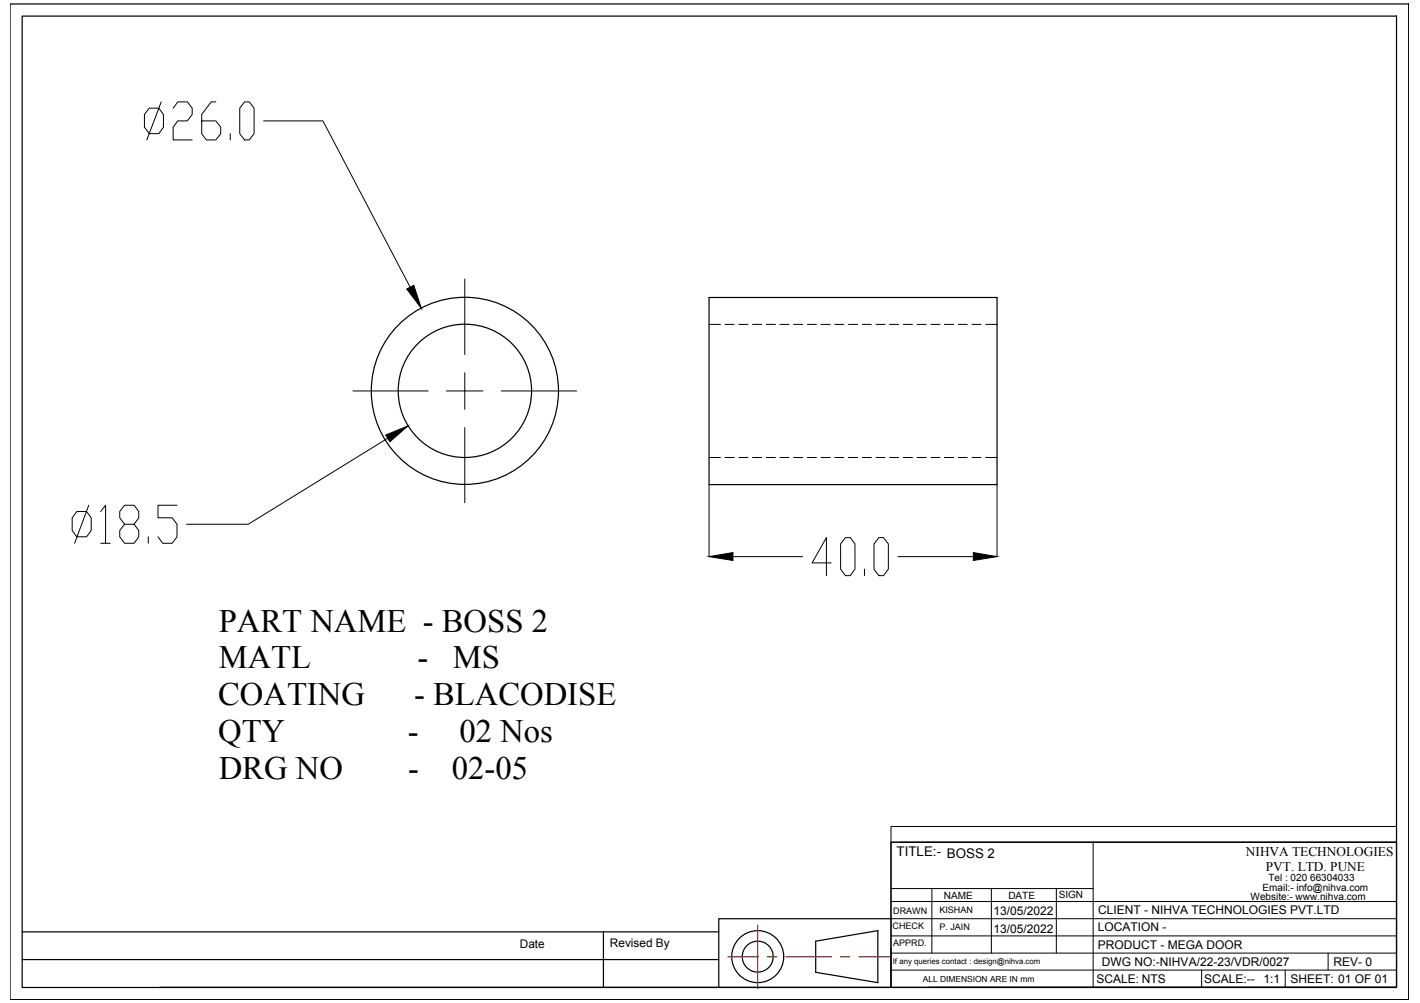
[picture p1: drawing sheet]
<svg xmlns="http://www.w3.org/2000/svg" width="297mm" height="210mm" viewBox="0 0 297 210" stroke-linecap="round" stroke-linejoin="round" font-family="sans-serif">
<!-- layer: 0 -->
<g fill="none" stroke="#000" stroke-width=".25">
<path d="M2.1 .8h292.6v208.4h-292.6zM4.6 3.4h287.5v203.3h-287.5zM148.3 62.3h60.3v39.1h-60.3zM186.4 176.3h105.7v30.3h-105.7zM4.6 195h145.8M126.2 195v11.7M170.6 197l13-2.2v10.8l-13-2.1zM186.4 192.3h-36v14.3h-117M4.6 200.8h145.8M150.4 206.6h36M194.3 206.6h97.8"/>
<circle cx="97.2" cy="81.8" r="19.6"/>
<circle cx="97.2" cy="81.8" r="14"/>
<circle cx="158.5" cy="200.2" r="5.4"/>
<circle cx="158.5" cy="200.2" r="3.2"/>
</g>
<g fill="none" stroke="#000" stroke-width=".21">
<path d="M31.2 22.6h2l1 1.3v2.7l-1 1.4h-2l-1-1.4v-2.7zM33.7 21.3l-3 8M36.2 22.6l1-1.3h2l1 1.3v1.3l-1 1.4h-2l-1 1.3v2.7h4M45.2 21.3h-1l-2 2.6v4.1l1 1.3h2l1-1.3v-1.4l-1-1.3h-3M48.2 28v1.3M51.2 21.3h.9l1.1 1.3v5.4l-1.1 1.3h-.9l-1-1.3v-5.4zM55.1 25.3h12.4l18.3 34.8M97.2 58.4v15.8M97.2 78v3.8h-3.8M148.3 67.9h2.4M151.7 67.9h1.9M154.5 67.9h1.9"/>
<path d="M157.4 67.9h1.9M160.3 67.9h1.9M163.1 67.9h1.9M166 67.9h1.9M168.9 67.9h1.9M171.7 67.9h2M174.6 67.9h1.9M177.5 67.9h1.9M180.4 67.9h1.9M183.2 67.9h2M186.1 67.9h1.9M189 67.9h1.9"/>
<path d="M191.8 67.9h1.9M194.7 67.9h1.9M197.6 67.9h1.9M200.4 67.9h1.9M203.3 67.9h1.9M206.2 67.9h2.4M73.8 81.8h15.8M81.1 91.7l-29.2 18h-12.9M97.2 89.5v15.7M101 81.8h-3.8v3.9M104.8 81.8h15.8M148.3 95.7h2.4"/>
<path d="M151.7 95.7h1.9M154.5 95.7h1.9M157.4 95.7h1.9M160.3 95.7h1.9M163.1 95.7h1.9M166 95.7h1.9M168.9 95.7h1.9M171.7 95.7h2M174.6 95.7h1.9M177.5 95.7h1.9M180.4 95.7h1.9M183.2 95.7h2"/>
<path d="M186.1 95.7h1.9M189 95.7h1.9M191.8 95.7h1.9M194.7 95.7h1.9M197.6 95.7h1.9M200.4 95.7h1.9M203.3 95.7h1.9M206.2 95.7h2.4M16.1 107h2l1 1.4v2.6l-1 1.3h-2l-1-1.3v-2.6zM18.6 105.7l-3 8M21.1 107l1-1.3v8M21.1 113.7h2"/>
<path d="M26.1 109.7l-1.1-1.3v-1.4l1.1-1.3h2l.9 1.3v1.4l-.9 1.3h-2l-1.1 1.3v1.3l1.1 1.4h2l.9-1.4v-1.3l-.9-1.3M31 112.3v1.4M37 105.7h-4v2.7h3l1 1.3v2.6l-1 1.4h-2l-1-1.4M148.3 101.5v15M153.3 116.5h14.6M173.8 117.8h-3.9l3-5.3v8M176.9 112.5h1l.9 1.3v5.3l-.9 1.4h-1l-1.1-1.4v-5.3zM180.8 119.1v1.4M183.8 112.5h1l1 1.3v5.3l-1 1.4h-1l-1-1.4v-5.3zM187.8 116.5h15.8M208.6 101.5v15M186.4 173h105.7v3.3h-105.7z"/>
<path d="M186.4 176.3v30.3M188.2 176.3h103.9M228.7 176.3v30.3M186.4 199.5h105.7M186.4 195.9h105.7M186.4 192.3h105.7M186.4 188.7h105.7M186.4 186h42.3M194.9 186v13.5M207.4 186v13.5M221 186v13.5M277.8 199.5v3.5"/>
<path d="M186.4 203h105.7M251.4 203v3.6M268.8 203v3.6"/>
</g>
<path d="M85.1 60.5l1.5-.8 1.5 4.8zM80.7 91l4.6-1.9-3.7 3.3zM148.3 116.5l5-.9v1.7zM203.6 115.6l5 .9-5 .8z" fill="#000" stroke="#000" stroke-width=".21"/>
<path d="M158.5 193.6v13.3M152.3 200.2h6.3M160.5 200.2h2M164.4 200.2h9.5M175.8 200.2h1.9M179.6 200.2h6.4" fill="none" stroke="#f00" stroke-width=".25"/>
<g font-size="6.8">
<text x="45.7" y="132.2">PART NAME - BOSS 2</text>
<text x="45.7" y="139.9">MATL</text>
<text x="87.3" y="139.9">-</text>
<text x="94.7" y="139.9">MS</text>
<text x="45.6" y="147.6">COATING</text>
<text x="86.6" y="147.6">- BLACODISE</text>
<text x="45.6" y="155.3">QTY</text>
<text x="85.3" y="155.3">-</text>
<text x="96.1" y="155.3">02 Nos</text>
<text x="45.7" y="163">DRG NO</text>
<text x="85.4" y="163">-</text>
<text x="94.5" y="163">02-05</text>
</g>
<g font-size="2.8">
<text x="187.6" y="179.2">TITLE:- BOSS 2</text>
<text x="260.6" y="179.1">NIHVA TECHNOLOGIES</text>
<text x="264.8" y="182.3">PVT. LTD. PUNE</text>
</g>
<g font-size="2.5">
<text x="207.8" y="191.6">13/05/2022</text>
<text x="229.7" y="191.3">CLIENT - NIHVA TECHNOLOGIES PVT.LTD</text>
<text x="207.8" y="195.2">13/05/2022</text>
<text x="229.6" y="194.9">LOCATION -</text>
<text x="108.7" y="198.5">Date</text>
<text x="127.6" y="198.2">Revised By</text>
<text x="229.6" y="198.5">PRODUCT - MEGA DOOR</text>
<text x="230.5" y="202.1">DWG NO:-NIHVA/22-23/VDR/0027</text>
<text x="279" y="202.1">REV- 0</text>
<text x="229.3" y="205.7">SCALE: NTS</text>
<text x="251.9" y="205.7">SCALE:--</text>
<text x="264.3" y="205.7">1:1</text>
<text x="269.9" y="205.7">SHEET: 01 OF 01</text>
</g>
<g font-size="2.1">
<text x="265.3" y="184.4">Tel : 020 66304033</text>
<text x="197.4" y="188.1">NAME</text>
<text x="210.9" y="188.2">DATE</text>
<text x="221.5" y="188">SIGN</text>
<text x="261.6" y="188.4">Website:- www.nihva.com</text>
<text x="264.1" y="186.5">Email:- info@nihva.com</text>
</g>
<g font-size="1.9">
<text x="186.8" y="191.2">DRAWN</text>
<text x="196.5" y="191.1">KISHAN</text>
<text x="186.7" y="194.4">CHECK</text>
<text x="186.8" y="198">APPRD.</text>
<text x="196.5" y="194.7">P. JAIN</text>
</g>
<text font-size="1.8" x="193" y="205.4">ALL DIMENSION ARE IN mm</text>
<text font-size="1.6" x="186.8" y="201.7">If any queries contact : design@nihva.com</text>
</svg>
